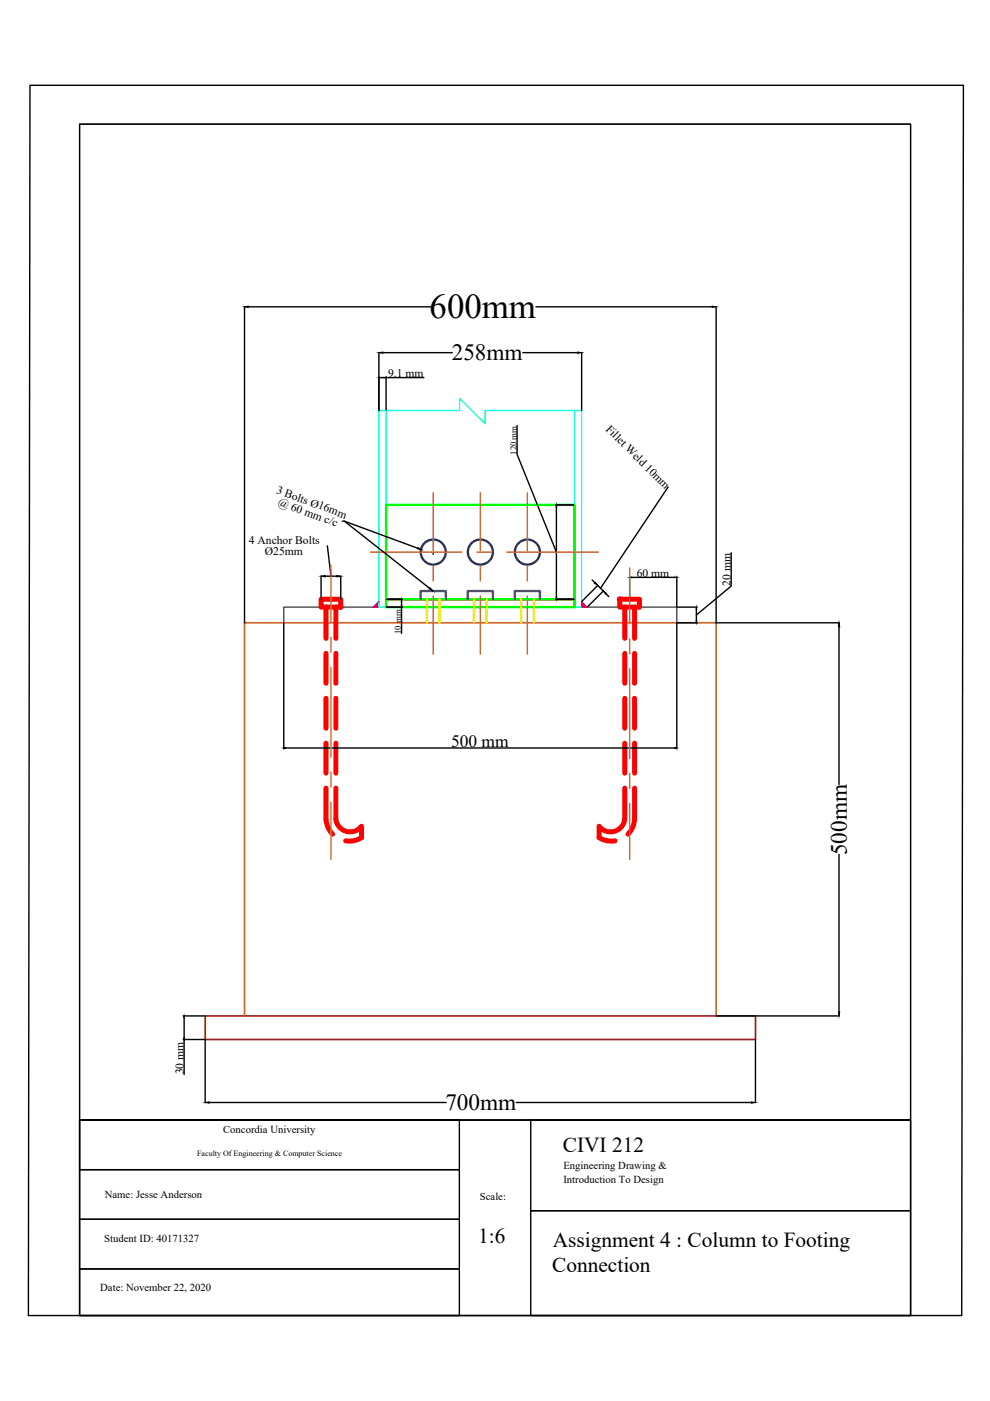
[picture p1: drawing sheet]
<svg xmlns="http://www.w3.org/2000/svg" width="210mm" height="297mm" viewBox="0 0 210 297" stroke-linecap="round" stroke-linejoin="round" font-family="sans-serif">
<!-- layer: 0 -->
<path d="M43.5 215.4h116.7v5h-116.7z" fill="none" stroke="#991b1e" stroke-width=".36"/>
<path d="M51.8 215.4v-83.4h100v83.4" fill="none" stroke="#cd6928" stroke-width=".36"/>
<path d="M60.2 132v-3.3h83.3v3.3" fill="none" stroke="#642165" stroke-width=".3"/>
<g fill="#f0f" stroke="#f0f" stroke-width=".21">
<path d="M80.3 127.5v1.2h-1.2z"/>
<path d="M123.3 127.5l1.2 1.2h-1.2z"/>
</g>
<path d="M80.3 87h1.6v41.7h-1.6zM81.1 87h16.4v-2.5l5.4 5.4v-2.9h18.9M121.8 87h1.5v41.7h-1.5z" fill="none" stroke="#0ff" stroke-width=".3"/>
<!-- layer: Angle Plate -->
<path d="M81.9 107h39.9v20h-39.9zM81.9 127h39.9v1.7h-39.9z" fill="none" stroke="#0f0" stroke-width=".51"/>
<!-- layer: Anchor Bolts -->
<g fill="none" stroke="#f00" stroke-width="1.1">
<path d="M68.1 127h4.1v1.7h-4.1zM69.1 128.7v6.6M69.1 138.5v6.4M71.2 128.7v6.6M71.2 138.5v6.4M131.4 127h4.2v1.7h-4.2zM132.5 128.7v6.6M132.5 138.5v6.4M134.5 128.7v6.6M134.5 138.5v6.4M69.1 148v6.4M69.1 157.6v6.3"/>
<path d="M71.2 148v6.4M71.2 157.6v6.3M132.5 148v6.4M132.5 157.6v6.3M134.5 148v6.4M134.5 157.6v6.3M69.1 167.1l.1 7.3a4.9 4.9 0 0 0 1.3 2.5M71.2 167.1v6.6a3 3 0 0 0 2.2 2.6 3 3 0 0 0 3.3-1.1v2.4a4.8 4.8 0 0 1-3.4 .7M132.5 167.1v6.6a3 3 0 0 1-2.3 2.6 3 3 0 0 1-3.2-1.1v2.4a4.8 4.8 0 0 0 3.4 .7M134.5 167.1v6.6a4.9 4.9 0 0 1-1.4 3.2"/>
</g>
<circle cx="131.4" cy="127" r=".51" fill="#f00" stroke="#f00" stroke-width=".21"/>
<!-- layer: Angle Plate -->
<g fill="none" stroke="#293189" stroke-width=".51">
<circle cx="91.9" cy="117" r="2.66"/>
<circle cx="101.9" cy="117" r="2.66"/>
<circle cx="111.8" cy="117" r="2.66"/>
</g>
<path d="M89.2 127v-1.7h5.3v1.7M99.2 127v-1.7h5.3v1.7M109.1 127v-1.7h5.4v1.7" fill="none" stroke="#4554a5" stroke-width=".51"/>
<path d="M90.5 127v5M93.2 127v5M100.5 127v5M103.2 127v5M110.5 127v5M113.2 127v5" fill="none" stroke="#f1eb1f" stroke-width=".51"/>
<!-- layer: 0 -->
<path d="M80.3 127.5l-1.2 1.2h1.2M123.3 127.5l1.2 1.2h-1.2" fill="none" stroke="#f0f" stroke-width=".3"/>
<g fill="none" stroke="#000" stroke-width=".3">
<path d="M6.4 18.1h197.9l-.4 260.8h-197.9zM16.9 26.3h176.2v211.2h-176.2zM51.8 65v67M52.7 65.1h38.7M80.3 74.7v12.3M81.2 74.8h14.7M81.9 79.8v7.1M110.8 74.8h11.7M113.6 65.1h37.4M123.3 74.7v12.3M151.8 65v67h26.1M80.8 80.1h.6"/>
<path d="M81.9 80.1h8M109.6 90.2v6.1l8.4 20.8M69.4 115.7l.8 6.5M72.6 110.5h.4l18 14.2M73 110.5l15.5 5.7M91.8 117.4h.1M117.8 107h3.9M118 107.5v19.1M141.6 103.2l-14.3 21.5M155 117.2v7.1l-7.4 6.1M60.2 132.2v26.6M68.1 122.1v4.9"/>
<path d="M68.9 122.2h2.5M72.2 122.1v4.9M81.9 127h3.5M81.9 128.7h3.5M85.1 127.5v.8M85.1 128.7v5.6M117.8 127h3.9M125.5 123l.6 .6M126.7 124.1l1.2 1.2M126.8 124.1l-3.5 3.4M127.9 125.3l-3.4 3.4M128.5 125.9l.6 .6"/>
<path d="M133.5 122.2v4.7M133.9 122.4h9.2M143.5 122.2v6.4M143.5 132.2v26.6M143.6 132h4.3M143.6 128.7h4.3M147.6 129.1v2.5M177.9 132.9v33.4M60.6 158.6h82.5M177.9 181.1v33.5M38.8 215.4h4.6M39 215.8v4.2"/>
<path d="M151.8 215.4h26.1M16.9 237.5v10.5h80.5v-10.5h-80.5h176.2v41.4h-176.2zM38.8 220.4h4.6M39 220.4v7.4M43.5 220.4v13.4M44.3 233.8h50.3M109.5 233.8h49.8M112.5 237.5h80.6v19.2h-80.6zM160.2 220.4v13.4M16.9 248h80.5v10.5h-80.5zM16.9 258.5h80.5v10.5h-80.5zM112.5 256.7h80.6v22.2h-80.6z"/>
<path d="M16.9 269h80.5v9.9h-80.5z"/>
</g>
<g fill="#000" stroke="#000" stroke-width=".21">
<path d="M51.8 65.1l.9-.2v.3zM80.3 80.1l.5-.1v.1zM80.3 74.8l.9-.2v.3zM81.4 80l.5 .1h-.5zM122.5 74.6l.8 .2-.8 .1zM151 64.9l.8 .2-.8 .1zM88.6 116.1l.7 .4-.8-.1zM118 107v.5h-.1zM68.1 122.2l.8-.2v.3zM71.4 122l.8 .2-.8 .1zM85.1 127l.1 .5h-.1zM85.1 128.3h.1l-.1 .4z"/>
<path d="M91.2 124.6l.6 .7-.9-.5zM117.9 126.6h.1v.4zM126 123.6l.2-.1 .5 .6zM127.9 125.3l.7 .5-.2 .2zM133.5 122.4h.4v.1zM143.1 122.4h.4l-.4 .1zM147.6 128.7l.1 .4h-.1zM147.6 131.6h.1l-.1 .4zM177.9 132l.1 .9h-.2zM60.2 158.6l.4-.1v.2zM143.1 158.5l.4 .1-.4 .1zM39 215.4l.1 .4h-.1z"/>
<path d="M39 220h.1l-.1 .4zM177.8 214.6h.2l-.1 .8zM43.5 233.8l.8-.2v.3zM159.3 233.6l.9 .2-.9 .1z"/>
</g>
<g fill="none" stroke="#cd6928" stroke-width=".3">
<path d="M70.2 119.8v12.2M78.5 117.1h19.4M91.8 104.5v12.3M101.1 117.1h3.2M101.8 104.5v12.3M107.5 117.1h19.4M111.8 104.5v12.3M70.2 135.1v3.2M91.8 120v3.2M91.8 126.4v12.3M101.8 120v3.2M101.8 126.4v12.3"/>
<path d="M111.8 120v3.2M111.8 126.4v12.3M133.5 120.4v11.9M133.5 135.4v3.2M70.2 141.5v19M133.5 141.8v19M70.2 163.7v3.2M70.2 170.1v12.1M133.5 164v3.2M133.5 170.4v11.8"/>
</g>
<path d="M16.9 26.3h176.2v211.2h-176.2z" fill="none" stroke="#000" stroke-width=".21"/>
<text font-size="7.4" x="91.1" y="67.5">600mm</text>
<g font-size="4.9">
<text x="95.8" y="76.4">258mm</text>
<text x="179.5" y="181.3" transform="rotate(-90 179.5 181.3)">500mm</text>
<text x="94.4" y="235.4">700mm</text>
</g>
<g font-size="4.5">
<text x="119.3" y="244.1">CIVI 212</text>
<text x="101.4" y="263.5">1:6</text>
<text x="117.1" y="269.6">Connection</text>
<text x="117.2" y="264.4">Assignment 4 : Column to Footing</text>
</g>
<text font-size="3.7" x="95.7" y="158.4">500 mm</text>
<g font-size="2.5">
<text x="82.3" y="79.9">9.1 mm</text>
<text x="128.3" y="91.1" transform="rotate(45 128.3 91.1)">Fillet Weld 10mm</text>
<text x="58.4" y="104.5" transform="rotate(20 58.4 104.5)">3 Bolts Ø16mm</text>
<text x="58.8" y="107.1" transform="rotate(20 58.8 107.1)">@ 60 mm c/c</text>
<text x="52.8" y="115.4">4 Anchor Bolts</text>
<text x="56.2" y="117.7">Ø25mm</text>
<text x="135" y="122.3">60 mm</text>
<text x="154.9" y="124.2" transform="rotate(-90 154.9 124.2)">20 mm</text>
<text x="38.9" y="227.8" transform="rotate(-90 38.9 227.8)">30 mm</text>
</g>
<g font-size="2.3">
<text x="47.3" y="240.2">Concordia University</text>
<text x="119.5" y="247.8">Engineering Drawing &amp;</text>
<text x="119.5" y="250.9">Introduction To Design</text>
<text x="22.2" y="254">Name: Jesse Anderson</text>
<text x="101.8" y="254.3">Scale:</text>
<text x="22.1" y="263.4">Student ID: 40171327</text>
<text x="21.3" y="273.7">Date: November 22, 2020</text>
</g>
<g font-size="1.8">
<text x="109.5" y="96.4" transform="rotate(-90 109.5 96.4)">120 mm</text>
<text x="85" y="134.4" transform="rotate(-90 85 134.4)">10 mm</text>
</g>
<text font-size="1.7" x="41.8" y="245">Faculty Of Engineering &amp; Computer Science</text>
</svg>
